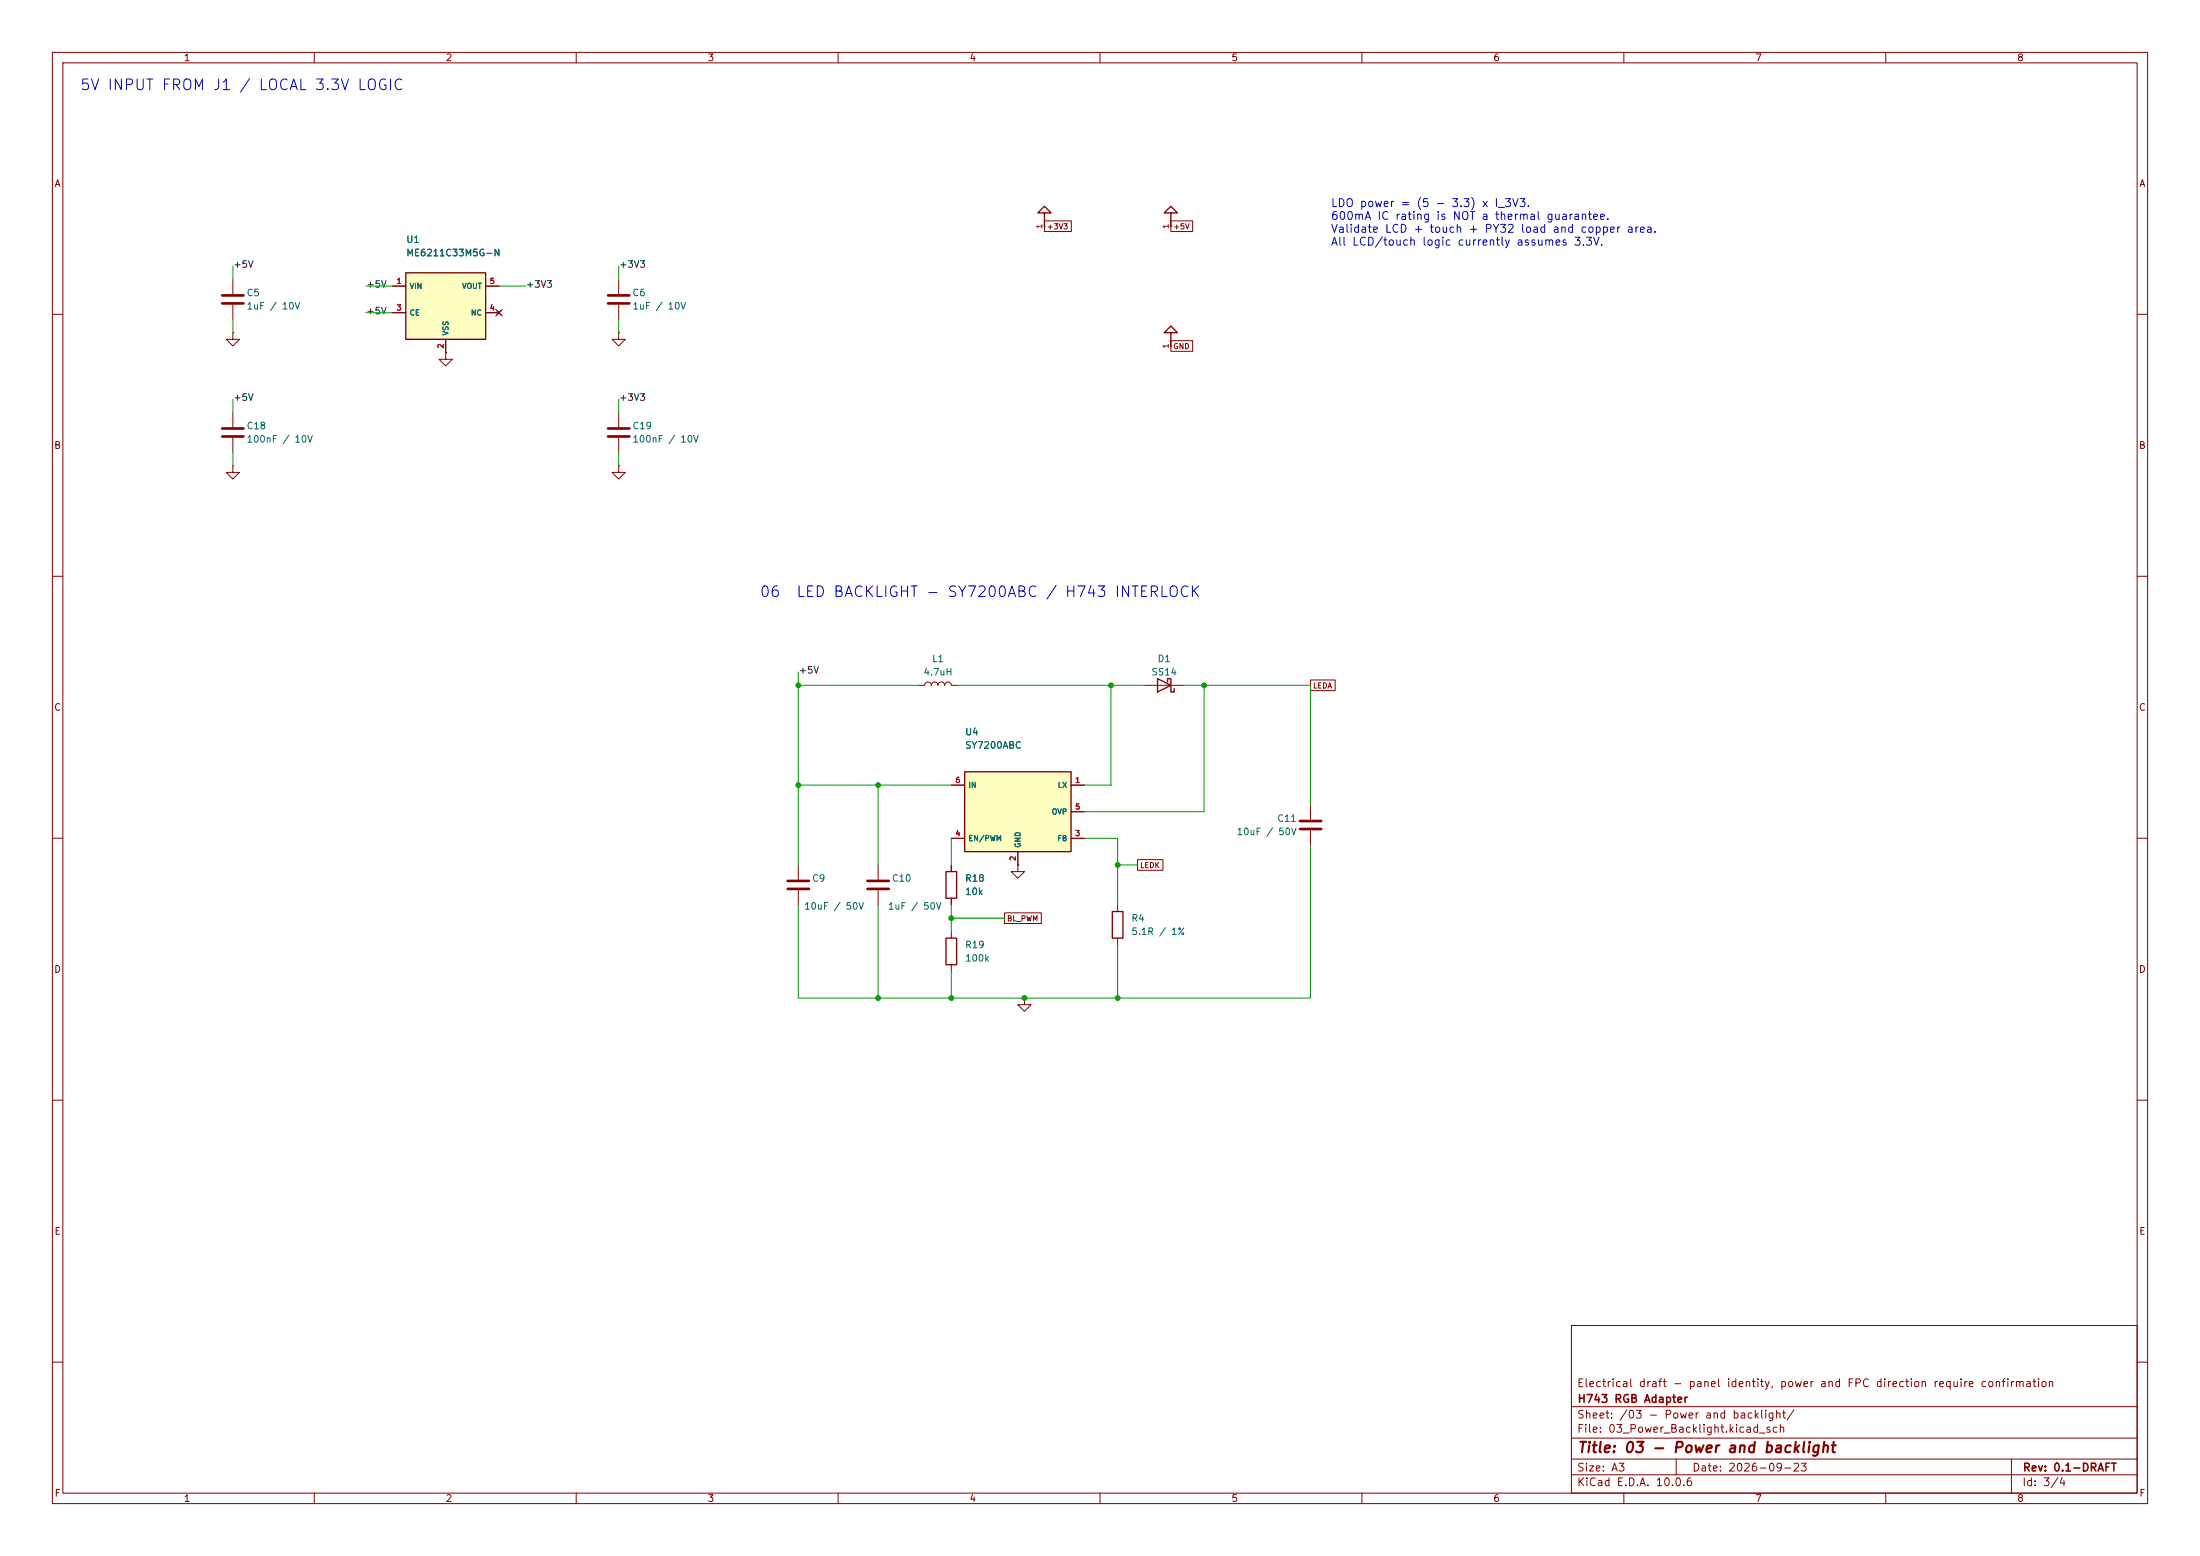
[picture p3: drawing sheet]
<svg xmlns="http://www.w3.org/2000/svg" width="420mm" height="297mm" viewBox="0 0 420 297" stroke-linecap="round" stroke-linejoin="round" font-family="sans-serif">
<g fill="none" stroke="#840000" stroke-width=".19">
<path d="M10 10h400v277h-400zM12 12h396v273h-396zM60 10v2M110 10v2M160 10v2M210 10v2M260 10v2M310 10v2M360 10v2M10 60h2M408 60h2M10 110h2"/>
<path d="M408 110h2M10 160h2M408 160h2M10 210h2M408 210h2M300 253h108v32h-108zM10 260h2M300 278.5h108M300 274.5h108M300 268.5h108M320 278.5v3M384 278.5v6.5"/>
<path d="M408 260h2M60 285v2M110 285v2M160 285v2M210 285v2M260 285v2M300 281.5h108M310 285v2M360 285v2"/>
</g>
<path d="M184.1 147.3h20.4v15.3h-20.4z" fill="#ffffc2"/>
<path d="M199.4 40.6h1.3l-1.3-1.2-1.3 1.2h1.3v2.6M223.5 40.6h1.3l-1.3-1.2-1.3 1.2h1.3v2.6M221 129.5l2.5 1.3-2.5 1.3zM222.9 130.2v-.7h.6v2.6h.7v-.7M184.1 147.3h20.4v15.3h-20.4z" fill="none" stroke="#840000" stroke-width=".25"/>
<g fill="none" stroke="#840000" stroke-width=".19">
<path d="M199.4 43.2h.1M223.5 43.2h.1M85.1 67.3v1.3h1.3l-1.3 1.3-1.3-1.3h1.3M85.1 67.3h.1M118.1 63.5v1.3h1.3l-1.3 1.2-1.3-1.2h1.3M118.1 63.5h.1M118.1 78.7v2.8M118.1 83.6v2.8M175.3 130.8h1.2a.64 .64 0 0 1 .7-.6 .64 .64 0 0 1 .6 .6 .64 .64 0 0 1 .6-.6 .64 .64 0 0 1 .7 .6 .64 .64 0 0 1 .6-.6 .64 .64 0 0 1 .6 .6 .64 .64 0 0 1 .7-.6 .64 .64 0 0 1 .6 .6h1.3M218.4 130.8h7.7M181.6 149.9h2.5M204.5 149.9h2.5"/>
<path d="M204.5 154.9h2.5M181.6 160h2.5M194.3 165.1v1.3h1.3l-1.3 1.2-1.3-1.2h1.3M194.3 165.1h.1M194.3 162.6v2.5M204.5 160h2.5M195.6 190.5v1.3h1.2l-1.2 1.2-1.3-1.2h1.3M195.6 190.5h.1"/>
</g>
<path d="M116.1 81.8h4M116.1 83.3h4" fill="none" stroke="#840000" stroke-width=".51"/>
<path d="M77.5 52.1h15.2v12.7h-15.2z" fill="#ffffc2"/>
<path d="M77.5 52.1h15.2v12.7h-15.2zM223.5 63.5h1.3l-1.3-1.3-1.3 1.3h1.3v2.5M180.6 166.4h2v5.1h-2zM180.6 179.1h2v5.1h-2zM212.3 174h2.1v5.1h-2.1z" fill="none" stroke="#840000" stroke-width=".25"/>
<g fill="none" stroke="#840000" stroke-width=".19">
<path d="M44.4 53.3v2.8M44.4 58.2v2.8M74.9 54.6h2.6M74.9 59.7h2.6M92.7 54.6h2.5M92.7 59.7h2.5M94.9 59.3l.7 .8M95.6 59.3l-.7 .8M118.1 53.3v2.8M118.1 58.2v2.8M199.4 42.2h5.1v2h-5.1zM223.5 42.2h4.2v2h-4.2z"/>
<path d="M44.4 63.5v1.3h1.3l-1.3 1.2-1.2-1.2h1.2M44.4 63.5h.1M44.4 78.7v2.8M85.1 67.3h.1M85.1 64.8v2.5M223.5 66h.1M223.5 65h4.2v2.1h-4.2zM44.4 88.9v1.3h1.3l-1.3 1.2-1.2-1.2h1.2M44.4 88.9h.1M44.4 83.6v2.8M118.1 88.9v1.3h1.3l-1.3 1.2-1.3-1.2h1.3M118.1 88.9h.1"/>
<path d="M250.2 129.8h4.7v2h-4.7zM181.6 149.9h2.5M204.5 149.9h2.5M204.5 154.9h2.5M250.2 153.7v2.8M250.2 158.5v2.8M152.4 165.1v2.8M152.4 169.9v2.8M167.6 165.1v2.8M167.6 169.9v2.8M181.6 165.1v1.3M181.6 171.5v1.2"/>
<path d="M181.6 177.8v1.3M181.6 160h2.5M191.8 174.2h7v2.1h-7zM194.3 165.1h.1M194.3 162.6v2.5M204.5 160h2.5M213.4 172.7v1.3M213.4 179.1v1.2M217.2 164.1h4.8v2h-4.8zM181.6 184.2v1.2"/>
</g>
<path d="M42.4 56.4h4.1M42.4 57.9h4.1M116.1 56.4h4M116.1 57.9h4M42.4 81.8h4.1M42.4 83.3h4.1M248.2 156.7h4M248.2 158.2h4M150.4 168.1h4M150.4 169.7h4M165.6 168.1h4.1M165.6 169.7h4.1" fill="none" stroke="#840000" stroke-width=".51"/>
<g fill="none" stroke="#009600" stroke-width=".19">
<path d="M44.4 50.8v2.5M69.8 59.7h5.1M69.8 54.6h5.1M95.2 54.6h5.1M118.1 50.8v2.5M44.4 61v2.5M44.4 76.2v2.5M118.1 61v2.5M118.1 76.2v2.5M44.4 86.4v2.5M118.1 86.4v2.5M152.4 130.8h22.9"/>
<path d="M152.4 128.3v36.8M182.9 130.8h35.5M212.1 130.8v19.1h-5.1M226.1 130.8h24.1v22.9M229.9 130.8v24.1h-22.9M152.4 149.9h29.2M167.6 149.9v15.2M167.6 172.7v17.8M181.6 160v5.1M181.6 172.7v5.1M181.6 175.3h10.2M207 160h6.4v12.7"/>
<path d="M213.4 165.1h3.8M250.2 161.3v29.2h-97.8v-17.8M181.6 185.4v5.1M213.4 180.3v10.2"/>
</g>
<path d="M94.6 59.1l1.3 1.2M95.9 59.1l-1.3 1.2" fill="none" stroke="#000084" stroke-width=".19"/>
<g fill="#009600" stroke="#009600" stroke-width=".19">
<circle cx="213.4" cy="165.1" r=".46"/>
<circle cx="229.9" cy="130.8" r=".46"/>
<circle cx="181.6" cy="175.3" r=".46"/>
<circle cx="167.6" cy="149.9" r=".46"/>
<circle cx="152.4" cy="130.8" r=".46"/>
<circle cx="152.4" cy="149.9" r=".46"/>
<circle cx="212.1" cy="130.8" r=".46"/>
<circle cx="213.4" cy="190.5" r=".46"/>
<circle cx="195.6" cy="190.5" r=".46"/>
<circle cx="167.6" cy="190.5" r=".46"/>
<circle cx="181.6" cy="190.5" r=".46"/>
</g>
<g font-size="2" fill="#0000c2">
<text x="15.1" y="17.7">5V INPUT FROM J1 / LOCAL 3.3V LOGIC</text>
<text x="144.9" y="114.5">06</text>
<text x="151.9" y="114.5">LED BACKLIGHT - SY7200ABC / H743 INTERLOCK</text>
</g>
<text font-size="2" fill="#840000" x="301" y="277.8">Title: 03 - Power and backlight</text>
<g font-size="1.5" fill="#0000c2">
<text x="253.9" y="39.9">LDO power = (5 - 3.3) x I_3V3.</text>
<text x="253.9" y="42.4">600mA IC rating is NOT a thermal guarantee.</text>
<text x="253.9" y="44.8">Validate LCD + touch + PY32 load and copper area.</text>
<text x="253.9" y="47.3">All LCD/touch logic currently assumes 3.3V.</text>
</g>
<g font-size="1.5" fill="#840000">
<text x="300.9" y="265.1">Electrical draft - panel identity, power and FPC direction require confirmation</text>
<text x="301" y="268.1">H743 RGB Adapter</text>
<text x="300.9" y="273.8">File: 03_Power_Backlight.kicad_sch</text>
<text x="300.9" y="271.1">Sheet: /03 - Power and backlight/</text>
<text x="300.9" y="281.2">Size: A3</text>
<text x="322.9" y="281.2">Date: 2026-09-23</text>
<text x="386" y="281.2">Rev: 0.1-DRAFT</text>
<text x="300.9" y="284">KiCad E.D.A. 10.0.6</text>
<text x="385.9" y="284">Id: 3/4</text>
</g>
<g font-size="1.3" fill="#840000">
<text x="35" y="12">1</text>
<text x="85" y="12">2</text>
<text x="135" y="12">3</text>
<text x="185" y="12">4</text>
<text x="235" y="12">5</text>
<text x="285" y="12">6</text>
<text x="335" y="12">7</text>
<text x="385" y="12">8</text>
<text x="10.3" y="36">A</text>
<text x="408.3" y="36">A</text>
<text x="10.2" y="86">B</text>
<text x="408.2" y="86">B</text>
<text x="10.2" y="136">C</text>
<text x="408.2" y="136">C</text>
<text x="10.2" y="186">D</text>
<text x="408.2" y="186">D</text>
<text x="10.3" y="236">E</text>
<text x="408.3" y="236">E</text>
<text x="10.3" y="286">F</text>
<text x="35" y="287">1</text>
<text x="85" y="287">2</text>
<text x="135" y="287">3</text>
<text x="185" y="287">4</text>
<text x="235" y="287">5</text>
<text x="285" y="287">6</text>
<text x="335" y="287">7</text>
<text x="385" y="287">8</text>
<text x="408.3" y="286">F</text>
</g>
<g font-size="1.3" fill="#006464">
<text x="77.5" y="46.7">U1</text>
<text x="77.5" y="49.2">ME6211C33M5G-N</text>
<text x="47" y="56.8">C5</text>
<text x="47" y="59.4">1uF / 10V</text>
<text x="120.6" y="56.8">C6</text>
<text x="120.6" y="59.4">1uF / 10V</text>
<text x="47" y="82.2">C18</text>
<text x="120.6" y="82.2">C19</text>
<text x="47" y="84.8">100nF / 10V</text>
<text x="120.6" y="84.8">100nF / 10V</text>
<text x="176.2" y="129.2">4.7uH</text>
<text x="177.8" y="126.7">L1</text>
<text x="219.7" y="129.2">SS14</text>
<text x="220.9" y="126.7">D1</text>
<text x="184.1" y="140.7">U4</text>
<text x="184.1" y="143.2">SY7200ABC</text>
<text x="236" y="159.7">10uF / 50V</text>
<text x="243.7" y="157.2">C11</text>
<text x="153.4" y="173.9">10uF / 50V</text>
<text x="154.9" y="168.6">C9</text>
<text x="169.4" y="173.9">1uF / 50V</text>
<text x="170.2" y="168.6">C10</text>
<text x="184.1" y="168.6">R18</text>
<text x="184.1" y="171.1">10k</text>
<text x="215.9" y="176.2">R4</text>
<text x="215.9" y="178.8">5.1R / 1%</text>
<text x="184.1" y="181.3">R19</text>
<text x="184.1" y="183.8">100k</text>
</g>
<g font-size="1.3" fill="#0f0f0f">
<text x="44.4" y="51.4">+5V</text>
<text x="118.1" y="51.4">+3V3</text>
<text x="69.8" y="55.2">+5V</text>
<text x="100.3" y="55.2">+3V3</text>
<text x="69.8" y="60.3">+5V</text>
<text x="44.4" y="76.8">+5V</text>
<text x="118.1" y="76.8">+3V3</text>
<text x="152.4" y="128.9">+5V</text>
</g>
<g font-size="1" fill="#a90000">
<text x="199.2" y="43.8" transform="rotate(-90 199.2 43.8)">1</text>
<text x="223.3" y="43.8" transform="rotate(-90 223.3 43.8)">1</text>
<text x="75.6" y="54.4">1</text>
<text x="75.6" y="59.5">3</text>
<text x="93.4" y="59.5">4</text>
<text x="93.4" y="54.4">5</text>
<text x="84.9" y="66.6" transform="rotate(-90 84.9 66.6)">2</text>
<text x="223.3" y="66.6" transform="rotate(-90 223.3 66.6)">1</text>
<text x="182.3" y="149.7">6</text>
<text x="205.2" y="149.7">1</text>
<text x="205.2" y="154.8">5</text>
<text x="182.3" y="159.8">4</text>
<text x="205.2" y="159.8">3</text>
<text x="194.1" y="164.4" transform="rotate(-90 194.1 164.4)">2</text>
</g>
<g font-size="1" fill="#840000">
<text x="199.8" y="44">+3V3</text>
<text x="223.9" y="44">+5V</text>
<text x="223.9" y="66.9">GND</text>
<text x="250.6" y="131.7">LEDA</text>
<text x="217.5" y="165.9">LEDK</text>
<text x="192.1" y="176.1">BL_PWM</text>
</g>
<g font-size="1" fill="#006464">
<text x="78.1" y="55.4">VIN</text>
<text x="88.1" y="55.4">VOUT</text>
<text x="78.1" y="60.5">CE</text>
<text x="85.9" y="64.1" transform="rotate(-90 85.9 64.1)">VSS</text>
<text x="89.8" y="60.5">NC</text>
<text x="184.8" y="150.6">IN</text>
<text x="200.7" y="155.7">OVP</text>
<text x="201.8" y="150.6">LX</text>
<text x="184.8" y="160.8">EN/PWM</text>
<text x="195.1" y="161.9" transform="rotate(-90 195.1 161.9)">GND</text>
<text x="201.7" y="160.8">FB</text>
</g>
</svg>
